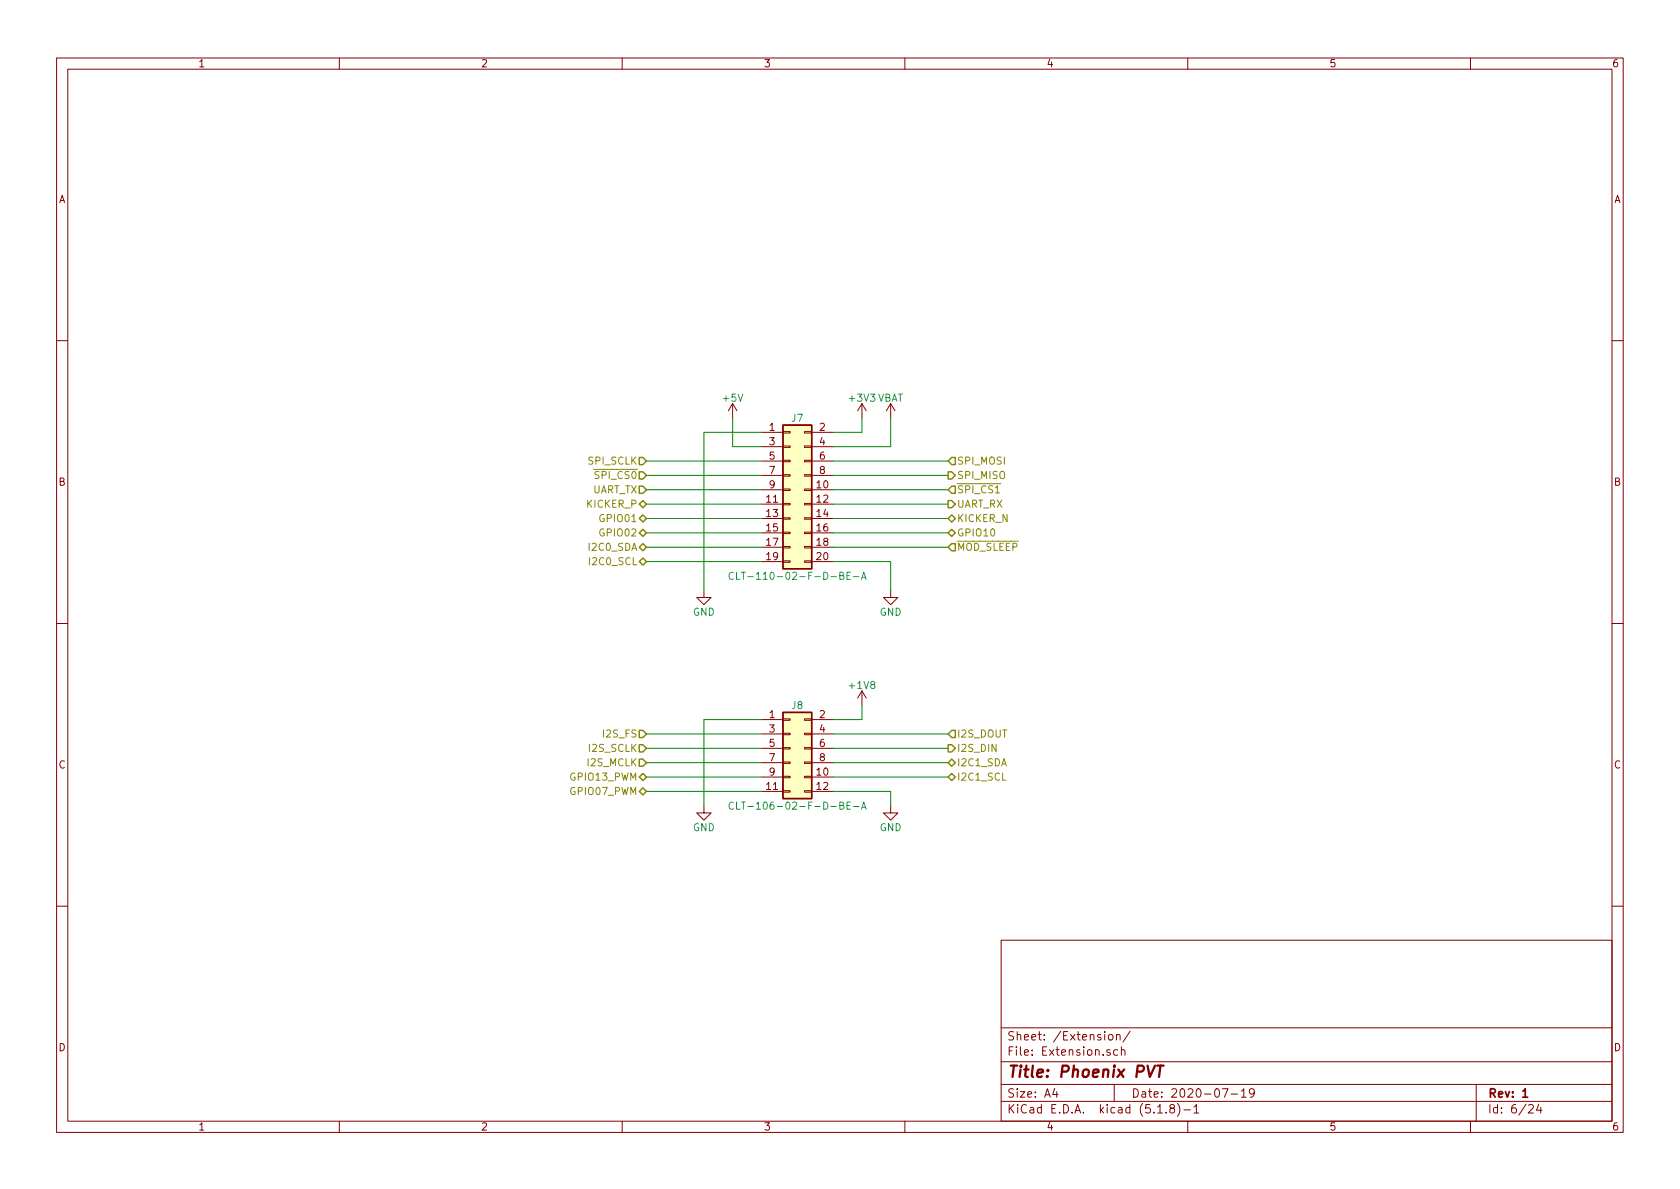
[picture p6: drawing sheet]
EESchema Schematic File Version 4
EELAYER 30 0
EELAYER END
$Descr A4 11693 8268
encoding utf-8
Sheet 6 24
Title "Phoenix PVT"
Date "2020-07-19"
Rev "1"
Comp ""
Comment1 ""
Comment2 ""
Comment3 ""
Comment4 ""
$EndDescr
$Comp
L supply-alias:GND #PWR0155
U 1 1
P 4900 4100
F 0 "#PWR0155" H 4900 3850 50  0001 C CNN
F 1 "GND" H 4900 3950 50  0000 C CNN
F 2 "" H 4900 4100 50  0001 C CNN
F 3 "" H 4900 4100 50  0001 C CNN
	1    4900 4100
	1    0    0    -1  
$EndComp
Text HLabel 4500 3200 0    50   Input ~ 0
SPI_SCLK
Text HLabel 6600 3200 2    50   Input ~ 0
SPI_MOSI
Text HLabel 6600 3300 2    50   Output ~ 0
SPI_MISO
Text HLabel 4500 3300 0    50   Input ~ 0
~SPI_CS0
Text HLabel 6600 3400 2    50   Input ~ 0
~SPI_CS1
Text HLabel 4500 3900 0    50   BiDi ~ 0
I2C0_SCL
Text HLabel 4500 3800 0    50   BiDi ~ 0
I2C0_SDA
Text HLabel 4500 5300 0    50   Input ~ 0
I2S_MCLK
Text HLabel 4500 5200 0    50   Input ~ 0
I2S_SCLK
Text HLabel 4500 5100 0    50   Input ~ 0
I2S_FS
Text HLabel 6600 5100 2    50   Input ~ 0
I2S_DOUT
Text HLabel 6600 5200 2    50   Output ~ 0
I2S_DIN
Wire Wire Line
	6600 5200 5800 5200
Wire Wire Line
	5800 5100 6600 5100
Wire Wire Line
	4500 5200 5300 5200
Wire Wire Line
	5300 5100 4500 5100
Wire Wire Line
	4500 5300 5300 5300
Wire Wire Line
	6600 3300 5800 3300
Wire Wire Line
	5800 3200 6600 3200
Wire Wire Line
	4500 3200 5300 3200
Wire Wire Line
	5800 3400 6600 3400
Wire Wire Line
	4500 3300 5300 3300
Wire Wire Line
	4500 3900 5300 3900
Wire Wire Line
	5300 3800 4500 3800
Wire Wire Line
	4500 3600 5300 3600
Wire Wire Line
	5300 3400 4500 3400
Wire Wire Line
	6600 3500 5800 3500
Text HLabel 4500 3600 0    50   BiDi ~ 0
GPIO01
Text HLabel 6600 3800 2    50   Input ~ 0
~MOD_SLEEP
Text HLabel 4500 3400 0    50   Input ~ 0
UART_TX
Text HLabel 6600 3500 2    50   Output ~ 0
UART_RX
$Comp
L Connector_Generic:Conn_02x10_Odd_Even J7
U 1 1
P 5500 3400
F 0 "J7" H 5550 3900 50  0000 C CNN
F 1 "CLT-110-02-F-D-BE-A" H 5550 2800 50  0000 C CNN
F 2 "Connector-Samtec:CLT-110-02-x-D-BE-A" H 5500 3400 50  0001 C CNN
F 3 "" H 5500 3400 50  0001 C CNN
F 4 "CLT-110-02-F-D-BE-A" H 5500 3400 50  0001 C CNN "PartName"
	1    5500 3400
	1    0    0    -1  
$EndComp
$Comp
L supply-alias:GND #PWR0161
U 1 1
P 6200 4100
F 0 "#PWR0161" H 6200 3850 50  0001 C CNN
F 1 "GND" H 6200 3950 50  0000 C CNN
F 2 "" H 6200 4100 50  0001 C CNN
F 3 "" H 6200 4100 50  0001 C CNN
	1    6200 4100
	1    0    0    -1  
$EndComp
Wire Wire Line
	6200 4100 6200 3900
$Comp
L Connector_Generic:Conn_02x06_Odd_Even J8
U 1 1
P 5500 5200
F 0 "J8" H 5550 5500 50  0000 C CNN
F 1 "CLT-106-02-F-D-BE-A" H 5550 4800 50  0000 C CNN
F 2 "Connector-Samtec:CLT-106-02-x-D-BE-A" H 5500 5200 50  0001 C CNN
F 3 "" H 5500 5200 50  0001 C CNN
F 4 "CLT-106-02-F-D-BE-A" H 5500 5200 50  0001 C CNN "PartName"
	1    5500 5200
	1    0    0    -1  
$EndComp
$Comp
L supply-alias:GND #PWR0156
U 1 1
P 4900 5600
F 0 "#PWR0156" H 4900 5350 50  0001 C CNN
F 1 "GND" H 4900 5450 50  0000 C CNN
F 2 "" H 4900 5600 50  0001 C CNN
F 3 "" H 4900 5600 50  0001 C CNN
	1    4900 5600
	1    0    0    -1  
$EndComp
$Comp
L supply-alias:GND #PWR0162
U 1 1
P 6200 5600
F 0 "#PWR0162" H 6200 5350 50  0001 C CNN
F 1 "GND" H 6200 5450 50  0000 C CNN
F 2 "" H 6200 5600 50  0001 C CNN
F 3 "" H 6200 5600 50  0001 C CNN
	1    6200 5600
	1    0    0    -1  
$EndComp
Wire Wire Line
	4900 5600 4900 5000
Wire Wire Line
	4900 5000 5300 5000
Wire Wire Line
	5800 5500 6200 5500
Wire Wire Line
	6200 5500 6200 5600
Wire Wire Line
	6200 3900 5800 3900
Wire Wire Line
	4900 3000 5300 3000
Wire Wire Line
	4900 3000 4900 4100
$Comp
L supply-value:+1V8 #PWR0159
U 1 1
P 6000 4900
F 0 "#PWR0159" H 6000 4750 50  0001 C CNN
F 1 "+1V8" H 6000 5040 50  0000 C CNN
F 2 "" H 6000 4900 50  0001 C CNN
F 3 "" H 6000 4900 50  0001 C CNN
	1    6000 4900
	1    0    0    -1  
$EndComp
Wire Wire Line
	6000 5000 5800 5000
Text HLabel 6600 5400 2    50   BiDi ~ 0
I2C1_SCL
Text HLabel 6600 5300 2    50   BiDi ~ 0
I2C1_SDA
Wire Wire Line
	6600 5300 5800 5300
Wire Wire Line
	5800 5400 6600 5400
Text HLabel 4500 3700 0    50   BiDi ~ 0
GPIO02
Text HLabel 6600 3700 2    50   BiDi ~ 0
GPIO10
Text HLabel 4500 5500 0    50   BiDi ~ 0
GPIO07_PWM
Text HLabel 4500 5400 0    50   BiDi ~ 0
GPIO13_PWM
Wire Wire Line
	4500 5400 5300 5400
Wire Wire Line
	5300 5500 4500 5500
$Comp
L supply-value:+5V #PWR0157
U 1 1
P 5100 2900
F 0 "#PWR0157" H 5100 2750 50  0001 C CNN
F 1 "+5V" H 5100 3040 50  0000 C CNN
F 2 "" H 5100 2900 50  0001 C CNN
F 3 "" H 5100 2900 50  0001 C CNN
	1    5100 2900
	1    0    0    -1  
$EndComp
Wire Wire Line
	5800 3000 6000 3000
$Comp
L supply-value:+3V3 #PWR0158
U 1 1
P 6000 2900
F 0 "#PWR0158" H 6000 2750 50  0001 C CNN
F 1 "+3V3" H 6000 3040 50  0000 C CNN
F 2 "" H 6000 2900 50  0001 C CNN
F 3 "" H 6000 2900 50  0001 C CNN
	1    6000 2900
	1    0    0    -1  
$EndComp
$Comp
L supply-alias:VBAT #PWR0160
U 1 1
P 6200 2900
F 0 "#PWR0160" H 6200 2750 50  0001 C CNN
F 1 "VBAT" H 6200 3040 50  0000 C CNN
F 2 "" H 6200 2900 50  0001 C CNN
F 3 "" H 6200 2900 50  0001 C CNN
	1    6200 2900
	1    0    0    -1  
$EndComp
Wire Wire Line
	6000 2900 6000 3000
Wire Wire Line
	6000 4900 6000 5000
Wire Wire Line
	5300 3100 5100 3100
Wire Wire Line
	5100 3100 5100 2900
Wire Wire Line
	6200 2900 6200 3100
Wire Wire Line
	6200 3100 5800 3100
Wire Wire Line
	6600 3800 5800 3800
Wire Wire Line
	6600 3700 5800 3700
Wire Wire Line
	5300 3700 4500 3700
Text HLabel 4500 3500 0    50   BiDi ~ 0
KICKER_P
Text HLabel 6600 3600 2    50   BiDi ~ 0
KICKER_N
Wire Wire Line
	6600 3600 5800 3600
Wire Wire Line
	5300 3500 4500 3500
$EndSCHEMATC
